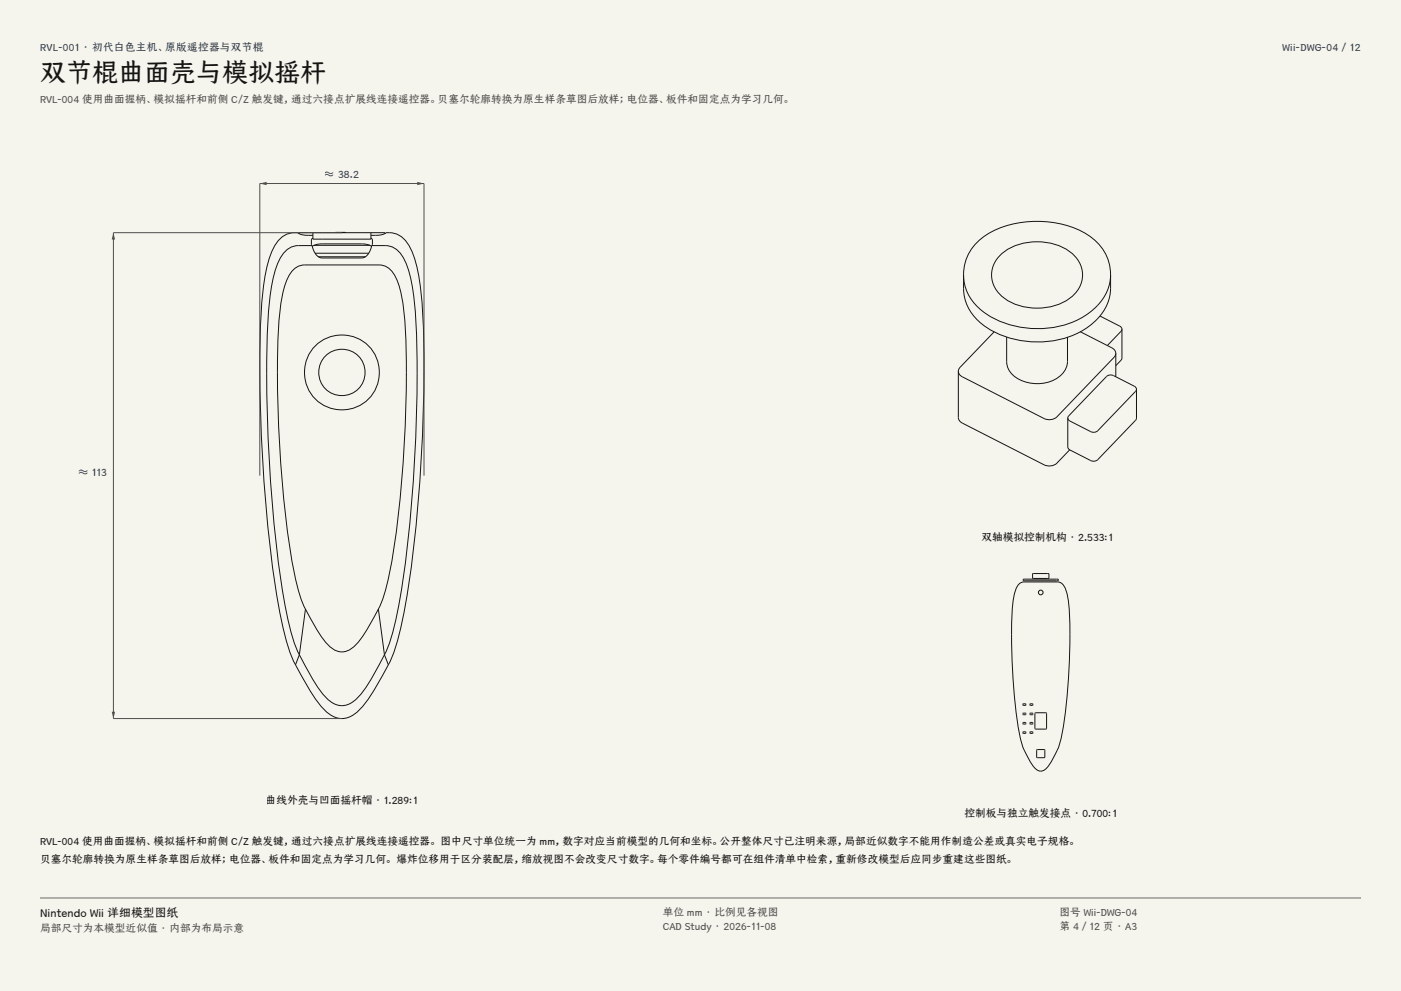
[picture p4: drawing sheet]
<svg xmlns="http://www.w3.org/2000/svg" width="420mm" height="297mm" viewBox="0 0 420 297" stroke-linecap="round" stroke-linejoin="round" font-family="sans-serif">
<g fill="#f5f4ed">
<path d="M0 0h420v297h-420z"/>
<path d="M12 12h396v275h-396z"/>
</g>
<g fill="none" stroke="#141413" stroke-width=".3">
<path d="M93.6 73.6h-4.1a6.2 6.2 0 0 0-5.5 3.8 40 40 0 0 0-3.4 14.9 423.4 423.4 0 0 0 4.7 88.3l1.8 8.3a32.4 32.4 0 0 0 2.6 7.3M93.6 73.6a4 4 0 0 0 2.8 3.7h12a3.8 3.8 0 0 0 3-3.7M93.6 73.8l1.2-.5 1.8-.2h12.1l1.6 .2 1.1 .5M93.8 71.4l-.4 .5v1.3l.2 .4M93.8 70.5h-1.4a5.1 5.1 0 0 1-3.1-.8 7.2 7.2 0 0 0-7.5 4.9 59 59 0 0 0-3.6 20.9 447.3 447.3 0 0 0 5.5 87.2l2 8.8a33.5 33.5 0 0 0 2.9 7.7M93.8 69.7h17.4M93.8 69.7v2h17.4v-2M93.8 69.7h-4.2v.3M94.1 73.5h16.8M94.5 75.9h16M95.5 77h14M100.6 69.7h2.9z"/>
<path d="M103.5 69.7h.1M111.2 71.4l.4 .5v1.3l-.2 .4M111.2 70.5h1.4a5.1 5.1 0 0 0 3.1-.8 7.2 7.2 0 0 1 7.5 4.9 59 59 0 0 1 3.6 20.9 447.3 447.3 0 0 1-5.5 87.2l-2 8.8a33.5 33.5 0 0 1-2.9 7.7M111.2 69.7h4.2v.3M111.4 73.6h4.1a6.2 6.2 0 0 1 5.5 3.8 40 40 0 0 1 3.4 14.9 423.4 423.4 0 0 1-4.7 88.3l-1.8 8.3a32.4 32.4 0 0 1-2.6 7.3M88.6 199.2a57.7 57.7 0 0 0 9.1 14 6.4 6.4 0 0 0 9.6 0 57.7 57.7 0 0 0 9.1-14M89.7 196.2a54.8 54.8 0 0 0 8.4 13.2 5.8 5.8 0 0 0 8.8 0 54.8 54.8 0 0 0 8.4-13.2M89.7 196.2l-1.1 3M91.6 182.5a55.9 55.9 0 0 1-4.3-15.8 356.9 356.9 0 0 1-3.6-70.8 32.4 32.4 0 0 1 3.2-13.8 5.3 5.3 0 0 1 4.5-2.7h22.2a5.7 5.7 0 0 1 5.1 3.9 43.3 43.3 0 0 1 2.8 15 351.2 351.2 0 0 1-4.8 73.6l-1.5 6.4-1.8 4.2M91.6 182.5a45.7 45.7 0 0 0 7.4 11.4 5.1 5.1 0 0 0 7.8-.8 53 53 0 0 0 6.6-10.6M91.6 182.5l-1.9 13.7M113.4 182.5l1.9 13.7"/>
<path d="M115.3 196.2l1.1 3"/>
<circle cx="102.5" cy="111.6" r="11.2"/>
<circle cx="102.5" cy="111.6" r="7"/>
</g>
<path d="M77.9 142.5v-87.5h49.2v87.5" fill="none" stroke="#504e49" stroke-width=".3"/>
<g fill="#504e49">
<path d="M77.9 55l2-.5v1z"/>
<path d="M125.1 54.5l2 .5-2 .5z"/>
</g>
<path d="M102.5 69.7h-68.5v145.7h68.5" fill="none" stroke="#504e49" stroke-width=".3"/>
<g fill="#504e49">
<path d="M34 69.7l.5 2.1h-1z"/>
<path d="M33.5 213.3h1l-.5 2.1z"/>
</g>
<g fill="none" stroke="#141413" stroke-width=".3">
<path d="M300.2 76.1a17.4 17.4 0 0 1 21.4 0 8.2 8.2 0 0 1-1 13.4 17.6 17.6 0 0 1-20.4-.8 8.1 8.1 0 0 1 0-12.6zM288.9 82.4a14.4 14.4 0 0 0 7.6 12.2 28.6 28.6 0 0 0 29.1-.2 14.6 14.6 0 0 0 7.3-12M288.9 82.4a14.4 14.4 0 0 1 9-13.3 31 31 0 0 1 28.1 1.3 14 14 0 0 1 6.9 12M288.9 82.4a16.6 16.6 0 0 0 2.1 11 23.3 23.3 0 0 0 17.6 9 24.2 24.2 0 0 0 21.8-8.5 12.8 12.8 0 0 0 2.5-7.5v-4M298 99.4l-10.2 10.7-.5 1.2M323.8 99.4l9.5 4.8 .7 .6 .5 1.1M329.7 94.7l6 3 .5 .4 .1 .6M336.3 98.7l-.2 .6-4.1 4.3M336.3 98.7v8.8l-1.8 2.1M287.3 111.3v13.8l.2 .8 .6 .6 25.4 13 1.9 .1 1-.5 4.3-4.3M301.8 101v7.3a7.2 7.2 0 0 0 6.4 6.4 10.1 10.1 0 0 0 11.3-4.1l.5-2.3v-7.3M334.5 105.9l-.5 1.2-17.1 17.8-1 .6-1.1 .3-1.8-.4-24.5-12.5-1-.9-.2-.7"/>
<path d="M334.5 105.9v7M340.7 116.7l-.2-.6-.4-.4-6.3-3.1-.9-.2-.8 .2-11.7 12-.3 .7M340.7 116.7l-.3 .6-11.6 12-.9 .3-.9-.2-6.2-3.2-.5-.4-.2-.5M340.7 116.7l-.1 9.1-11.8 12.2-.9 .2-.9-.2-6.7-3.5-.2-.6v-8.6M305.2 175.3l1.1-.8 .7-.1h10a3.5 3.5 0 0 1 2.8 3.4 101.1 101.1 0 0 1 .6 24.2 97.1 97.1 0 0 1-3.1 22.1 19.5 19.5 0 0 1-4.1 6.6 2.37 2.37 0 0 1-3.4-1 25.5 25.5 0 0 1-4.7-12.6 175.4 175.4 0 0 1-1.4-36.9l.8-3.4zM306.8 173.6h10.5v.5h-10.5zM309.6 171.9h4.9v1.5h-4.9zM306.7 219.3h.8v.5h-.8zM306.7 216.5h.8v.5h-.8zM306.7 213.7h.8v.5h-.8zM306.7 210.9h.8v.5h-.8zM308.8 219.3h.8v.5h-.8z"/>
<path d="M308.8 216.5h.8v.5h-.8zM308.8 213.7h.8v.5h-.8zM308.8 210.9h.8v.5h-.8zM310.3 213.7h3.4v4.7h-3.4zM310.8 224.7h2.4v2.3h-2.4z"/>
<circle cx="312" cy="177.6" r=".7"/>
</g>
<path d="M12 269.3h396zM12 269h396v.3h-396z" fill-rule="evenodd" fill="#504e49"/>
<text font-size="7.8" fill="#141413" x="12" y="24.7">双节棍曲面壳与模拟摇杆</text>
<text font-size="3.5" fill="#141413" x="12" y="274.9">Nintendo Wii 详细模型图纸</text>
<g font-size="3.2" fill="#1b365d">
<text x="12" y="15.3">RVL-001 · 初代白色主机、原版遥控器与双节棍</text>
<text x="384.5" y="15.3">Wii-DWG-04 / 12</text>
<text x="97.4" y="53.4">≈ 38.2</text>
<text x="23.5" y="142.5">≈ 113</text>
</g>
<g font-size="3.2" fill="#504e49">
<text x="12" y="30.9">RVL-004 使用曲面握柄、模拟摇杆和前侧 C/Z 触发键，通过六接点扩展线连接遥控器。贝塞尔轮廓转换为原生样条草图后放样；电位器、板件和固定点为学习几何。</text>
<text x="198.7" y="274.5">单位 mm · 比例见各视图</text>
<text x="317.6" y="274.5">图号 Wii-DWG-04</text>
<text x="12" y="279.3">局部尺寸为本模型近似值 · 内部为布局示意</text>
<text x="198.7" y="278.8">CAD Study · 2026-11-08</text>
<text x="317.6" y="278.8">第 4 / 12 页 · A3</text>
</g>
<g font-size="3.2" fill="#141413">
<text x="294.3" y="162">双轴模拟控制机构 · 2.533:1</text>
<text x="79.7" y="241">曲线外壳与凹面摇杆帽 · 1.289:1</text>
<text x="289.1" y="245">控制板与独立触发接点 · 0.700:1</text>
<text x="12" y="253.3">RVL-004 使用曲面握柄、模拟摇杆和前侧 C/Z 触发键，通过六接点扩展线连接遥控器。 图中尺寸单位统一为 mm，数字对应当前模型的几何和坐标。公开整体尺寸已注明来源，局部近似数字不能用作制造公差或真实电子规格。</text>
<text x="12" y="258.6">贝塞尔轮廓转换为原生样条草图后放样；电位器、板件和固定点为学习几何。 爆炸位移用于区分装配层，缩放视图不会改变尺寸数字。每个零件编号都可在组件清单中检索，重新修改模型后应同步重建这些图纸。</text>
</g>
</svg>
